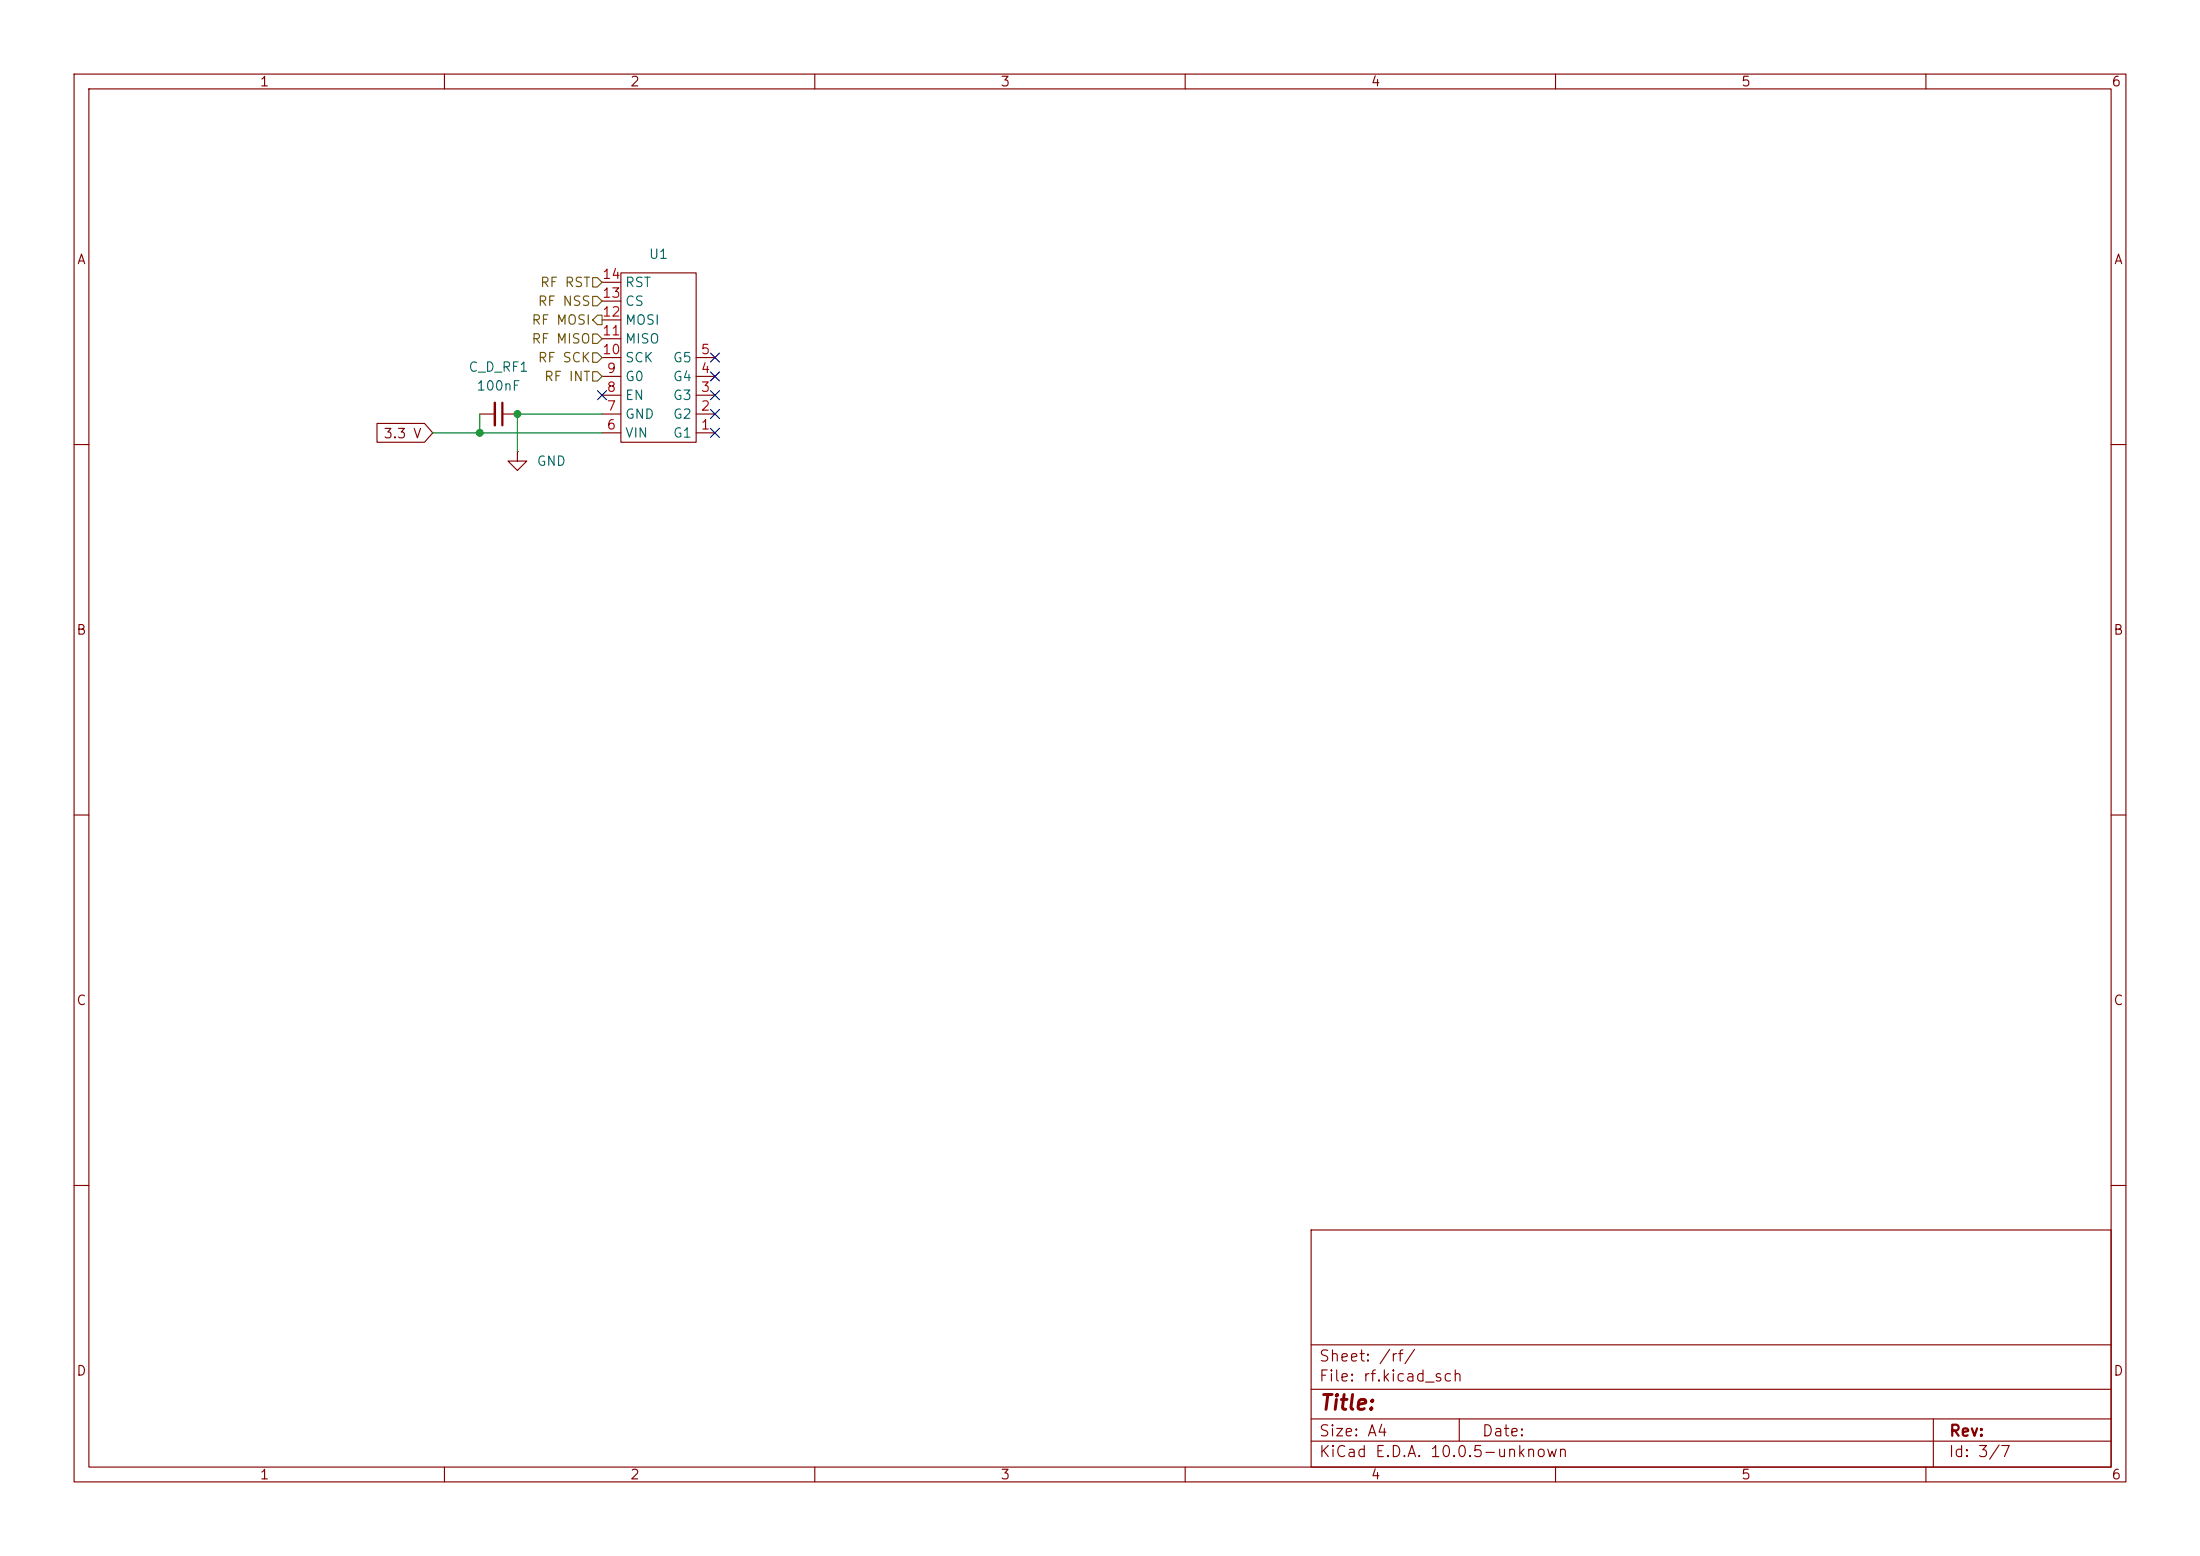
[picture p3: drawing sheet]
(kicad_sch
 (version 20260306)
 (generator "eeschema")
 (generator_version "10.0")
 (paper "A4")
 (lib_symbols
  (symbol "Device:C_Small"
   (pin_numbers (hide yes))
   (pin_names
    (offset 0.254) (hide yes)) (exclude_from_sim no) (in_bom yes) (on_board yes)
   (in_pos_files yes)
   (duplicate_pin_numbers_are_jumpers no)
   (property "Reference" "C" (at 0.254 1.778 0) (show_name no) (do_not_autoplace no) (effects (font (size 1.27 1.27)) (justify left)))
   (property "Value" "C_Small" (at 0.254 -2.032 0) (show_name no) (do_not_autoplace no) (effects (font (size 1.27 1.27)) (justify left)))
   (property "Footprint" "" (at 0 0 0) (show_name no) (do_not_autoplace no) (hide yes) (effects (font (size 1.27 1.27))))
   (property "Datasheet" "" (at 0 0 0) (show_name no) (do_not_autoplace no) (hide yes) (effects (font (size 1.27 1.27))))
   (property "Description" "Unpolarized capacitor, small symbol" (at 0 0 0) (show_name no) (do_not_autoplace no) (hide yes) (effects (font (size 1.27 1.27))))
   (symbol "C_Small_0_1"
    (polyline (pts (xy -1.524 0.508) (xy 1.524 0.508)) (stroke (width 0.3048) (type default)) (fill (type none)))
    (polyline (pts (xy -1.524 -0.508) (xy 1.524 -0.508)) (stroke (width 0.3302) (type default)) (fill (type none))))
   (symbol "C_Small_1_1"
    (pin passive line (at 0 2.54 270) (length 2.032) (name "" (effects (font (size 1.27 1.27)))) (number "1" (effects (font (size 1.27 1.27)))))
    (pin passive line (at 0 -2.54 90) (length 2.032) (name "" (effects (font (size 1.27 1.27)))) (number "2" (effects (font (size 1.27 1.27))))))
   (embedded_fonts no))
  (symbol "X19-Float-Board-eagle-import:rfm95adafruitmodule" (exclude_from_sim no) (in_bom yes) (on_board yes)
   (in_pos_files yes)
   (duplicate_pin_numbers_are_jumpers no)
   (property "Reference" "U" (at 0 -1.27 0) (show_name no) (do_not_autoplace no) (effects (font (size 1.27 1.27))))
   (property "Value" "" (at 0 0 0) (show_name no) (do_not_autoplace no) (effects (font (size 1.27 1.27))))
   (property "Footprint" "" (at 0 0 0) (show_name no) (do_not_autoplace no) (hide yes) (effects (font (size 1.27 1.27))))
   (property "Datasheet" "" (at 0 0 0) (show_name no) (do_not_autoplace no) (hide yes) (effects (font (size 1.27 1.27))))
   (property "Description" "" (at 0 0 0) (show_name no) (do_not_autoplace no) (hide yes) (effects (font (size 1.27 1.27))))
   (symbol "rfm95adafruitmodule_0_1"
    (rectangle (start -5.08 11.43) (end 5.08 -11.43) (stroke (width 0) (type default)) (fill (type none))))
   (symbol "rfm95adafruitmodule_1_1"
    (pin input line (at 7.62 -10.16 180) (length 2.54) (name "G1" (effects (font (size 1.27 1.27)))) (number "1" (effects (font (size 1.27 1.27)))))
    (pin input line (at 7.62 -7.62 180) (length 2.54) (name "G2" (effects (font (size 1.27 1.27)))) (number "2" (effects (font (size 1.27 1.27)))))
    (pin input line (at 7.62 -5.08 180) (length 2.54) (name "G3" (effects (font (size 1.27 1.27)))) (number "3" (effects (font (size 1.27 1.27)))))
    (pin input line (at 7.62 -2.54 180) (length 2.54) (name "G4" (effects (font (size 1.27 1.27)))) (number "4" (effects (font (size 1.27 1.27)))))
    (pin input line (at 7.62 0 180) (length 2.54) (name "G5" (effects (font (size 1.27 1.27)))) (number "5" (effects (font (size 1.27 1.27)))))
    (pin input line (at -7.62 -10.16 0) (length 2.54) (name "VIN" (effects (font (size 1.27 1.27)))) (number "6" (effects (font (size 1.27 1.27)))))
    (pin input line (at -7.62 -7.62 0) (length 2.54) (name "GND" (effects (font (size 1.27 1.27)))) (number "7" (effects (font (size 1.27 1.27)))))
    (pin input line (at -7.62 -5.08 0) (length 2.54) (name "EN" (effects (font (size 1.27 1.27)))) (number "8" (effects (font (size 1.27 1.27)))))
    (pin input line (at -7.62 -2.54 0) (length 2.54) (name "G0" (effects (font (size 1.27 1.27)))) (number "9" (effects (font (size 1.27 1.27)))))
    (pin input line (at -7.62 0 0) (length 2.54) (name "SCK" (effects (font (size 1.27 1.27)))) (number "10" (effects (font (size 1.27 1.27)))))
    (pin input line (at -7.62 2.54 0) (length 2.54) (name "MISO" (effects (font (size 1.27 1.27)))) (number "11" (effects (font (size 1.27 1.27)))))
    (pin output line (at -7.62 5.08 0) (length 2.54) (name "MOSI" (effects (font (size 1.27 1.27)))) (number "12" (effects (font (size 1.27 1.27)))))
    (pin input line (at -7.62 7.62 0) (length 2.54) (name "CS" (effects (font (size 1.27 1.27)))) (number "13" (effects (font (size 1.27 1.27)))))
    (pin input line (at -7.62 10.16 0) (length 2.54) (name "RST" (effects (font (size 1.27 1.27)))) (number "14" (effects (font (size 1.27 1.27))))))
   (embedded_fonts no))
  (symbol "power:GND"
   (power global)
   (pin_numbers (hide yes))
   (pin_names
    (offset 0) (hide yes)) (exclude_from_sim no) (in_bom yes) (on_board yes)
   (in_pos_files yes)
   (duplicate_pin_numbers_are_jumpers no)
   (property "Reference" "#PWR" (at 0 -6.35 0) (show_name no) (do_not_autoplace no) (hide yes) (effects (font (size 1.27 1.27))))
   (property "Value" "GND" (at 0 -3.81 0) (show_name no) (do_not_autoplace no) (effects (font (size 1.27 1.27))))
   (property "Footprint" "" (at 0 0 0) (show_name no) (do_not_autoplace no) (hide yes) (effects (font (size 1.27 1.27))))
   (property "Datasheet" "" (at 0 0 0) (show_name no) (do_not_autoplace no) (hide yes) (effects (font (size 1.27 1.27))))
   (property "Description" "Power symbol creates a global label with name \"GND\" , ground" (at 0 0 0) (show_name no) (do_not_autoplace no) (hide yes) (effects (font (size 1.27 1.27))))
   (symbol "GND_0_1"
    (polyline (pts (xy 0 0) (xy 0 -1.27) (xy 1.27 -1.27) (xy 0 -2.54) (xy -1.27 -1.27) (xy 0 -1.27)) (stroke (width 0) (type default)) (fill (type none))))
   (symbol "GND_1_1"
    (pin power_in line (at 0 0 270) (length 0) (name "" (effects (font (size 1.27 1.27)))) (number "1" (effects (font (size 1.27 1.27))))))
   (embedded_fonts no)))
 (junction
  (at 64.77 58.42)
  (diameter 0)
  (color 0 0 0 0))
 (junction
  (at 69.85 55.88)
  (diameter 0)
  (color 0 0 0 0))
 (no_connect
  (at 96.52 58.42))
 (no_connect
  (at 96.52 50.8))
 (no_connect
  (at 81.28 53.34))
 (no_connect
  (at 96.52 55.88))
 (no_connect
  (at 96.52 48.26))
 (no_connect
  (at 96.52 53.34))
 (wire
  (pts (xy 69.85 60.96) (xy 69.85 55.88))
  (stroke (width 0) (type default)))
 (wire
  (pts (xy 64.77 55.88) (xy 64.77 58.42))
  (stroke (width 0) (type default)))
 (wire
  (pts (xy 64.77 58.42) (xy 81.28 58.42))
  (stroke (width 0) (type default)))
 (wire
  (pts (xy 58.42 58.42) (xy 64.77 58.42))
  (stroke (width 0) (type default)))
 (wire
  (pts (xy 69.85 55.88) (xy 81.28 55.88))
  (stroke (width 0) (type default)))
 (global_label "3.3 V"
  (shape input)
  (at 58.42 58.42 180)
  (fields_autoplaced yes)
  (effects (font (size 1.27 1.27)) (justify right))
  (property "Intersheetrefs" "${INTERSHEET_REFS}" (at 50.3548 58.42 0) (hide yes) (show_name no) (do_not_autoplace no) (effects (font (size 1.27 1.27)) (justify right))))
 (hierarchical_label "RF NSS"
  (shape input)
  (at 81.28 40.64 180)
  (effects (font (size 1.27 1.27)) (justify right)))
 (hierarchical_label "RF SCK"
  (shape input)
  (at 81.28 48.26 180)
  (effects (font (size 1.27 1.27)) (justify right)))
 (hierarchical_label "RF MISO"
  (shape input)
  (at 81.28 45.72 180)
  (effects (font (size 1.27 1.27)) (justify right)))
 (hierarchical_label "RF MOSI"
  (shape output)
  (at 81.28 43.18 180)
  (effects (font (size 1.27 1.27)) (justify right)))
 (hierarchical_label "RF INT"
  (shape input)
  (at 81.28 50.8 180)
  (effects (font (size 1.27 1.27)) (justify right)))
 (hierarchical_label "RF RST"
  (shape input)
  (at 81.28 38.1 180)
  (effects (font (size 1.27 1.27)) (justify right)))
 (symbol
  (lib_id "X19-Float-Board-eagle-import:rfm95adafruitmodule")
  (at 88.9 48.26 0)
  (unit 1)
  (body_style 1)
  (exclude_from_sim no)
  (in_bom yes)
  (on_board yes)
  (in_pos_files yes)
  (dnp no)
  (fields_autoplaced yes)
  (property "Reference" "U1" (at 88.9 34.29 0) (show_name no) (do_not_autoplace no) (effects (font (size 1.27 1.27))))
  (property "Value" "" (at 88.9 48.26 0) (show_name no) (do_not_autoplace no) (effects (font (size 1.27 1.27))))
  (property "Footprint" "CustomFootprints:rf module" (at 88.9 48.26 0) (hide yes) (show_name no) (do_not_autoplace no) (effects (font (size 1.27 1.27))))
  (property "Datasheet" "" (at 88.9 48.26 0) (hide yes) (show_name no) (do_not_autoplace no) (effects (font (size 1.27 1.27))))
  (property "Description" "" (at 88.9 48.26 0) (hide yes) (show_name no) (do_not_autoplace no) (effects (font (size 1.27 1.27))))
  (pin "13")
  (pin "7")
  (pin "1")
  (pin "4")
  (pin "5")
  (pin "6")
  (pin "8")
  (pin "9")
  (pin "10")
  (pin "11")
  (pin "12")
  (pin "3")
  (pin "2")
  (pin "14"))
 (symbol
  (lib_id "Device:C_Small")
  (at 67.31 55.88 270)
  (unit 1)
  (body_style 1)
  (exclude_from_sim no)
  (in_bom yes)
  (on_board yes)
  (in_pos_files yes)
  (dnp no)
  (fields_autoplaced yes)
  (property "Reference" "C_D_RF1" (at 67.3036 49.53 90) (show_name no) (do_not_autoplace no) (effects (font (size 1.27 1.27))))
  (property "Value" "100nF" (at 67.3036 52.07 90) (show_name no) (do_not_autoplace no) (effects (font (size 1.27 1.27))))
  (property "Footprint" "Capacitor_SMD:C_0603_1608Metric" (at 67.31 55.88 0) (hide yes) (show_name no) (do_not_autoplace no) (effects (font (size 1.27 1.27))))
  (property "Datasheet" "" (at 67.31 55.88 0) (hide yes) (show_name no) (do_not_autoplace no) (effects (font (size 1.27 1.27))))
  (property "Description" "Unpolarized capacitor, small symbol" (at 67.31 55.88 0) (hide yes) (show_name no) (do_not_autoplace no) (effects (font (size 1.27 1.27))))
  (pin "1")
  (pin "2"))
 (symbol
  (lib_id "power:GND")
  (at 69.85 60.96 0)
  (unit 1)
  (body_style 1)
  (exclude_from_sim no)
  (in_bom yes)
  (on_board yes)
  (in_pos_files yes)
  (dnp no)
  (fields_autoplaced yes)
  (property "Reference" "#PWR017" (at 69.85 67.31 0) (hide yes) (show_name no) (do_not_autoplace no) (effects (font (size 1.27 1.27))))
  (property "Value" "GND" (at 72.39 62.2299 0) (show_name no) (do_not_autoplace no) (effects (font (size 1.27 1.27)) (justify left)))
  (property "Footprint" "" (at 69.85 60.96 0) (hide yes) (show_name no) (do_not_autoplace no) (effects (font (size 1.27 1.27))))
  (property "Datasheet" "" (at 69.85 60.96 0) (hide yes) (show_name no) (do_not_autoplace no) (effects (font (size 1.27 1.27))))
  (property "Description" "Power symbol creates a global label with name \"GND\" , ground" (at 69.85 60.96 0) (hide yes) (show_name no) (do_not_autoplace no) (effects (font (size 1.27 1.27))))
  (pin "1")))
